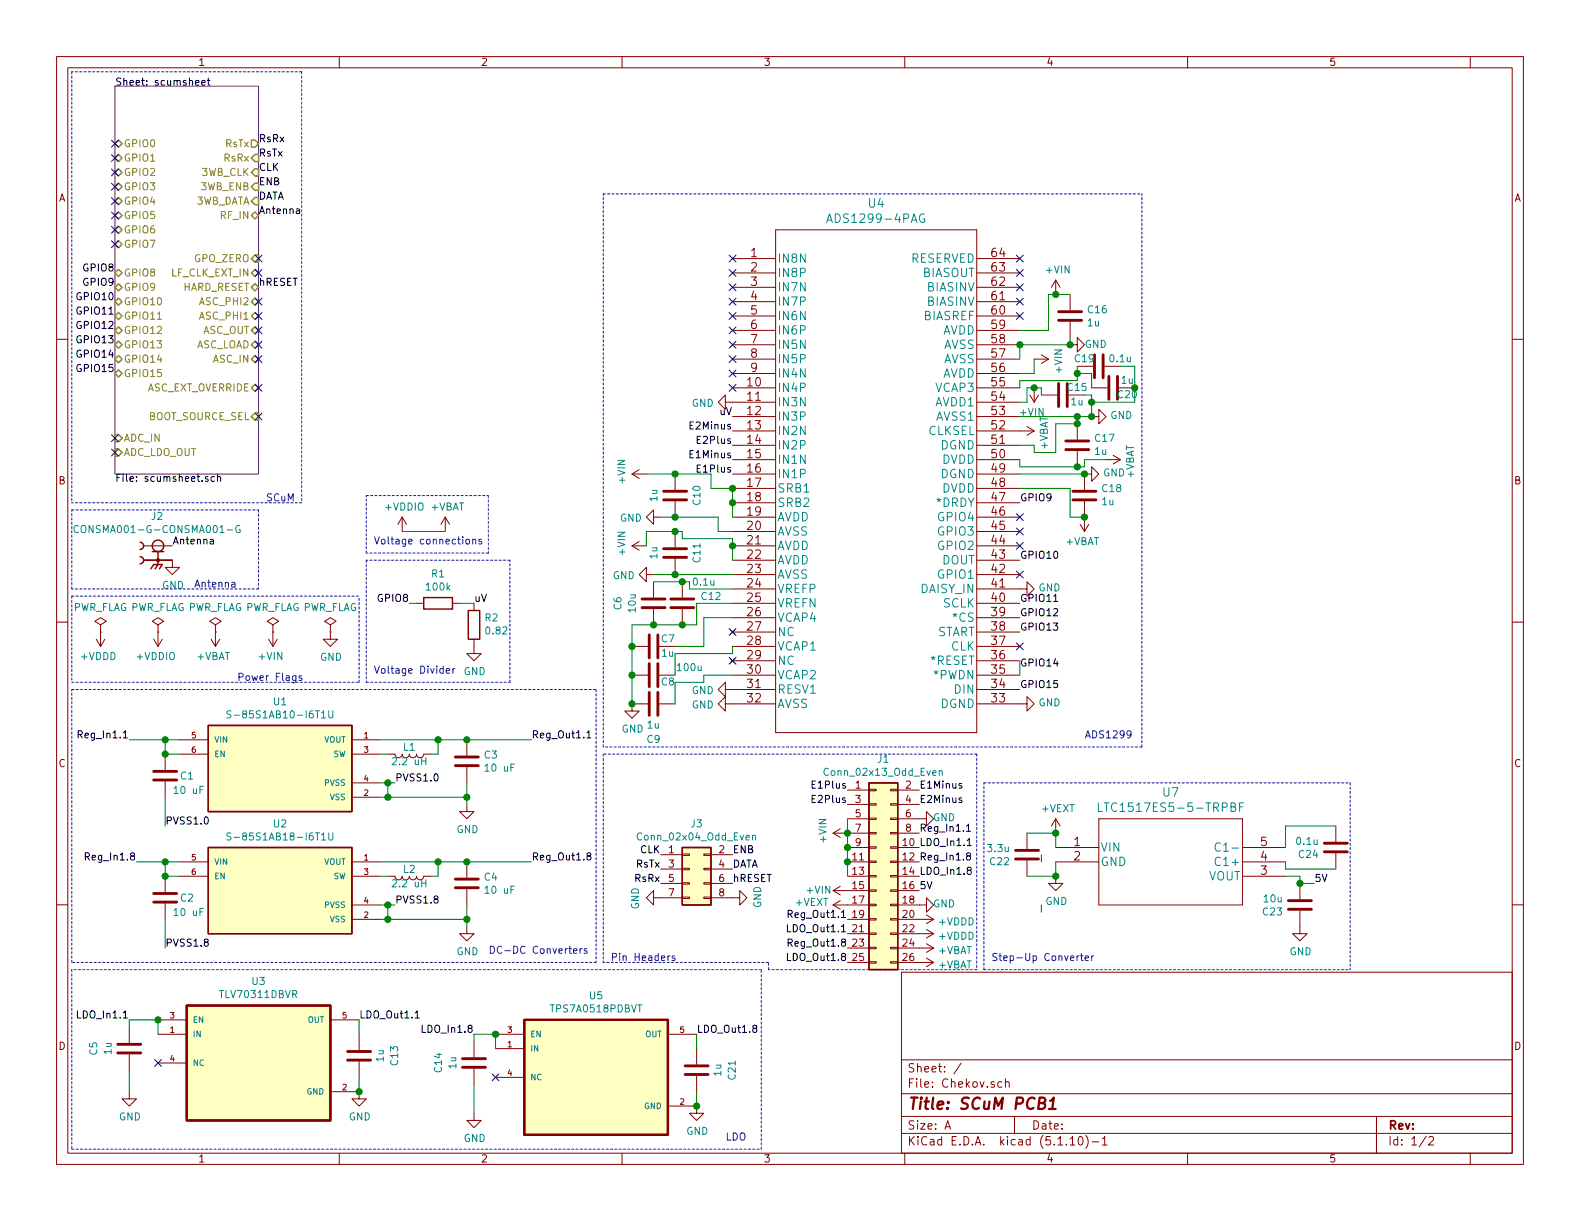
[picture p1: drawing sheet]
EESchema Schematic File Version 4
EELAYER 30 0
EELAYER END
$Descr A 11000 8500
encoding utf-8
Sheet 1 2
Title "SCuM PCB1"
Date ""
Rev ""
Comp ""
Comment1 ""
Comment2 ""
Comment3 ""
Comment4 ""
$EndDescr
$Comp
L power:PWR_FLAG #FLG04
U 1 1
P 2300 4400
AR Path="/5F3F179B" Ref="#FLG04"  Part="1" 
AR Path="/5F3B0B28/5F3F179B" Ref="#FLG?"  Part="1" 
F 0 "#FLG04" H 2300 4475 50  0001 C CNN
F 1 "PWR_FLAG" H 2300 4573 50  0000 C CNN
F 2 "" H 2300 4400 50  0001 C CNN
F 3 "~" H 2300 4400 50  0001 C CNN
	1    2300 4400
	1    0    0    -1  
$EndComp
$Comp
L power:PWR_FLAG #FLG02
U 1 1
P 1500 4400
AR Path="/5F3F17A1" Ref="#FLG02"  Part="1" 
AR Path="/5F3B0B28/5F3F17A1" Ref="#FLG?"  Part="1" 
F 0 "#FLG02" H 1500 4475 50  0001 C CNN
F 1 "PWR_FLAG" H 1500 4573 50  0000 C CNN
F 2 "" H 1500 4400 50  0001 C CNN
F 3 "~" H 1500 4400 50  0001 C CNN
	1    1500 4400
	1    0    0    -1  
$EndComp
$Comp
L power:GND #PWR07
U 1 1
P 2300 4400
AR Path="/5F3F17A7" Ref="#PWR07"  Part="1" 
AR Path="/5F3B0B28/5F3F17A7" Ref="#PWR?"  Part="1" 
F 0 "#PWR07" H 2300 4150 50  0001 C CNN
F 1 "GND" H 2305 4227 50  0000 C CNN
F 2 "" H 2300 4400 50  0001 C CNN
F 3 "" H 2300 4400 50  0001 C CNN
	1    2300 4400
	1    0    0    -1  
$EndComp
$Comp
L SCUM:+VBAT #PWR02
U 1 1
P 1500 4400
AR Path="/5F3F17AD" Ref="#PWR02"  Part="1" 
AR Path="/5F3B0B28/5F3F17AD" Ref="#PWR?"  Part="1" 
F 0 "#PWR02" H 1500 4250 50  0001 C CNN
F 1 "+VBAT" H 1515 4573 50  0000 C CNN
F 2 "" H 1500 4400 50  0001 C CNN
F 3 "" H 1500 4400 50  0001 C CNN
	1    1500 4400
	-1   0    0    1   
$EndComp
$Comp
L power:PWR_FLAG #FLG01
U 1 1
P 700 4400
AR Path="/5F3F2540" Ref="#FLG01"  Part="1" 
AR Path="/5F3B0B28/5F3F2540" Ref="#FLG?"  Part="1" 
F 0 "#FLG01" H 700 4475 50  0001 C CNN
F 1 "PWR_FLAG" H 700 4573 50  0000 C CNN
F 2 "" H 700 4400 50  0001 C CNN
F 3 "~" H 700 4400 50  0001 C CNN
	1    700  4400
	1    0    0    -1  
$EndComp
$Comp
L SCUM:+VDDD #PWR01
U 1 1
P 700 4400
F 0 "#PWR01" H 700 4250 50  0001 C CNN
F 1 "+VDDD" H 715 4573 50  0000 C CNN
F 2 "" H 700 4400 50  0001 C CNN
F 3 "" H 700 4400 50  0001 C CNN
	1    700  4400
	-1   0    0    1   
$EndComp
Wire Notes Line
	500  4150 500  4750
Wire Notes Line
	2500 4750 2500 4150
Wire Notes Line
	500  500  500  3500
Text Label 800  2400 2    50   ~ 0
GPIO13
Text Label 800  2300 2    50   ~ 0
GPIO12
Text Label 800  2500 2    50   ~ 0
GPIO14
Text Label 800  2600 2    50   ~ 0
GPIO15
Text Label 1800 1500 0    50   ~ 0
Antenna
NoConn ~ 800  1000
NoConn ~ 800  1100
NoConn ~ 800  1200
NoConn ~ 800  1300
NoConn ~ 800  1400
NoConn ~ 800  1500
NoConn ~ 800  1600
NoConn ~ 800  1700
NoConn ~ 1800 1800
NoConn ~ 1800 1900
NoConn ~ 1800 2100
NoConn ~ 1800 2200
NoConn ~ 1800 2300
NoConn ~ 1800 2400
NoConn ~ 1800 2500
NoConn ~ 1800 2700
NoConn ~ 1800 2900
NoConn ~ 800  3050
NoConn ~ 800  3150
Wire Notes Line
	2100 500  2100 3500
Text Notes 1850 3500 0    50   ~ 0
SCuM
Text Notes 1650 4750 0    50   ~ 0
Power Flags
Text Label 1150 6600 0    50   ~ 0
PVSS1.8
Wire Wire Line
	950  6000 1150 6000
Wire Wire Line
	1150 6400 1150 6600
Wire Wire Line
	1150 6100 1150 6000
Wire Wire Line
	1250 6100 1150 6100
Connection ~ 1150 6000
Wire Wire Line
	1150 6000 1250 6000
Connection ~ 1150 6100
$Comp
L Device:C C2
U 1 1
P 1150 6250
F 0 "C2" H 1250 6250 50  0000 L CNN
F 1 "10 uF" H 1200 6150 50  0000 L CNN
F 2 "Capacitor_SMD:C_0402_1005Metric" H 1188 6100 50  0001 C CNN
F 3 "~" H 1150 6250 50  0001 C CNN
	1    1150 6250
	1    0    0    -1  
$EndComp
Wire Wire Line
	2700 6400 3250 6400
Wire Wire Line
	2700 6300 2750 6300
Wire Wire Line
	2700 6300 2700 6400
Text Label 2750 6300 0    50   ~ 0
PVSS1.8
Connection ~ 2700 6300
Wire Wire Line
	2650 6300 2700 6300
Wire Wire Line
	3250 6400 3250 6450
Connection ~ 2700 6400
Wire Wire Line
	2650 6400 2700 6400
Connection ~ 3250 6400
Wire Wire Line
	3250 6300 3250 6400
$Comp
L power:GND #PWR04
U 1 1
P 3250 6450
AR Path="/6167CF3D" Ref="#PWR04"  Part="1" 
AR Path="/5F3B0B28/6167CF3D" Ref="#PWR?"  Part="1" 
F 0 "#PWR04" H 3250 6200 50  0001 C CNN
F 1 "GND" H 3255 6277 50  0000 C CNN
F 2 "" H 3250 6450 50  0001 C CNN
F 3 "" H 3250 6450 50  0001 C CNN
	1    3250 6450
	1    0    0    -1  
$EndComp
Wire Wire Line
	3050 6100 3050 6000
Wire Wire Line
	3000 6100 3050 6100
Connection ~ 3050 6000
Wire Wire Line
	2650 6000 3050 6000
Wire Wire Line
	2650 6100 2700 6100
$Comp
L Device:L L2
U 1 1
P 2850 6100
F 0 "L2" V 2800 6100 50  0000 C CNN
F 1 "2.2 uH" V 2900 6100 50  0000 C CNN
F 2 "downloaded_libs:IND_74438343022" H 2850 6100 50  0001 C CNN
F 3 "~" H 2850 6100 50  0001 C CNN
	1    2850 6100
	0    1    1    0   
$EndComp
Wire Wire Line
	3250 6000 3700 6000
Wire Wire Line
	3050 6000 3250 6000
Connection ~ 3250 6000
$Comp
L Device:C C4
U 1 1
P 3250 6150
F 0 "C4" H 3365 6196 50  0000 L CNN
F 1 "10 uF" H 3365 6105 50  0000 L CNN
F 2 "Capacitor_SMD:C_0402_1005Metric" H 3288 6000 50  0001 C CNN
F 3 "~" H 3250 6150 50  0001 C CNN
	1    3250 6150
	1    0    0    -1  
$EndComp
Wire Notes Line
	500  4800 4150 4800
Wire Wire Line
	2700 5550 3250 5550
Wire Wire Line
	2700 5450 2750 5450
Wire Wire Line
	2700 5450 2700 5550
Wire Wire Line
	1150 5550 1150 5750
Text Label 1150 5750 0    50   ~ 0
PVSS1.0
Wire Wire Line
	1150 5250 1150 5150
Wire Wire Line
	1250 5250 1150 5250
Connection ~ 1150 5150
Wire Wire Line
	1150 5150 1250 5150
Text Label 2750 5450 0    50   ~ 0
PVSS1.0
Connection ~ 2700 5450
Wire Wire Line
	2650 5450 2700 5450
Wire Wire Line
	3250 5550 3250 5600
Connection ~ 2700 5550
Wire Wire Line
	2650 5550 2700 5550
Connection ~ 3250 5550
Wire Wire Line
	3250 5450 3250 5550
$Comp
L power:GND #PWR03
U 1 1
P 3250 5600
AR Path="/6167CFB2" Ref="#PWR03"  Part="1" 
AR Path="/5F3B0B28/6167CFB2" Ref="#PWR?"  Part="1" 
F 0 "#PWR03" H 3250 5350 50  0001 C CNN
F 1 "GND" H 3255 5427 50  0000 C CNN
F 2 "" H 3250 5600 50  0001 C CNN
F 3 "" H 3250 5600 50  0001 C CNN
	1    3250 5600
	1    0    0    -1  
$EndComp
Wire Wire Line
	3050 5250 3050 5150
Wire Wire Line
	3000 5250 3050 5250
Connection ~ 3050 5150
Wire Wire Line
	2650 5150 3050 5150
Wire Wire Line
	2650 5250 2700 5250
$Comp
L Device:L L1
U 1 1
P 2850 5250
F 0 "L1" V 2800 5250 50  0000 C CNN
F 1 "2.2 uH" V 2900 5250 50  0000 C CNN
F 2 "downloaded_libs:IND_74438343022" H 2850 5250 50  0001 C CNN
F 3 "~" H 2850 5250 50  0001 C CNN
	1    2850 5250
	0    1    1    0   
$EndComp
Connection ~ 1150 5250
$Comp
L Device:C C1
U 1 1
P 1150 5400
F 0 "C1" H 1250 5400 50  0000 L CNN
F 1 "10 uF" H 1200 5300 50  0000 L CNN
F 2 "Capacitor_SMD:C_0402_1005Metric" H 1188 5250 50  0001 C CNN
F 3 "~" H 1150 5400 50  0001 C CNN
	1    1150 5400
	1    0    0    -1  
$EndComp
Wire Wire Line
	3250 5150 3700 5150
Wire Wire Line
	3050 5150 3250 5150
Connection ~ 3250 5150
$Comp
L Device:C C3
U 1 1
P 3250 5300
F 0 "C3" H 3365 5346 50  0000 L CNN
F 1 "10 uF" H 3365 5255 50  0000 L CNN
F 2 "Capacitor_SMD:C_0402_1005Metric" H 3288 5150 50  0001 C CNN
F 3 "~" H 3250 5300 50  0001 C CNN
	1    3250 5300
	1    0    0    -1  
$EndComp
Text Notes 3400 6650 0    50   ~ 0
DC-DC Converters
$Comp
L S-85S1AB20-I6T1U:S-85S1AB10-I6T1U U1
U 1 1
P 1950 5350
F 0 "U1" H 1950 5817 50  0000 C CNN
F 1 "S-85S1AB10-I6T1U" H 1950 5726 50  0000 C CNN
F 2 "downloaded_libs:SOFL50P180X50-6N" H 1950 5350 50  0001 L BNN
F 3 "downloaded_libs/S85S1A_E.pdf" H 1950 5350 50  0001 L BNN
F 4 "0.50 mm" H 1950 5350 50  0001 L BNN "MAXIMUM_PACKAGE_HEIGHT"
F 5 "ABLIC U.S.A. Inc." H 1950 5350 50  0001 L BNN "MANUFACTURER"
F 6 "1.4_00" H 1950 5350 50  0001 L BNN "PARTREV"
F 7 "IPC 7351B" H 1950 5350 50  0001 L BNN "STANDARD"
	1    1950 5350
	1    0    0    -1  
$EndComp
$Comp
L S-85S1AB20-I6T1U:S-85S1AB18-I6T1U U2
U 1 1
P 1950 6200
F 0 "U2" H 1950 6667 50  0000 C CNN
F 1 "S-85S1AB18-I6T1U" H 1950 6576 50  0000 C CNN
F 2 "downloaded_libs:SOFL50P180X50-6N" H 1950 6200 50  0001 L BNN
F 3 "downloaded_libs/S85S1A_E.pdf" H 1950 6200 50  0001 L BNN
F 4 "0.50 mm" H 1950 6200 50  0001 L BNN "MAXIMUM_PACKAGE_HEIGHT"
F 5 "ABLIC U.S.A. Inc." H 1950 6200 50  0001 L BNN "MANUFACTURER"
F 6 "1.4_00" H 1950 6200 50  0001 L BNN "PARTREV"
F 7 "IPC 7351B" H 1950 6200 50  0001 L BNN "STANDARD"
	1    1950 6200
	1    0    0    -1  
$EndComp
$Comp
L SCUM:+VDDD #PWR09
U 1 1
P 6400 6400
F 0 "#PWR09" H 6400 6250 50  0001 C CNN
F 1 "+VDDD" V 6415 6528 50  0000 L CNN
F 2 "" H 6400 6400 50  0001 C CNN
F 3 "" H 6400 6400 50  0001 C CNN
	1    6400 6400
	0    1    1    0   
$EndComp
$Comp
L SCUM:+VBAT #PWR011
U 1 1
P 6400 6600
F 0 "#PWR011" H 6400 6450 50  0001 C CNN
F 1 "+VBAT" V 6415 6728 50  0000 L CNN
F 2 "" H 6400 6600 50  0001 C CNN
F 3 "" H 6400 6600 50  0001 C CNN
	1    6400 6600
	0    1    1    0   
$EndComp
$Comp
L power:PWR_FLAG #FLG03
U 1 1
P 1900 4400
AR Path="/616B2C46" Ref="#FLG03"  Part="1" 
AR Path="/5F3B0B28/616B2C46" Ref="#FLG?"  Part="1" 
F 0 "#FLG03" H 1900 4475 50  0001 C CNN
F 1 "PWR_FLAG" H 1900 4573 50  0000 C CNN
F 2 "" H 1900 4400 50  0001 C CNN
F 3 "~" H 1900 4400 50  0001 C CNN
	1    1900 4400
	1    0    0    -1  
$EndComp
$Comp
L SCUM:+VIN #PWR05
U 1 1
P 1900 4400
F 0 "#PWR05" H 1900 4250 50  0001 C CNN
F 1 "+VIN" H 1915 4573 50  0000 C CNN
F 2 "" H 1900 4400 50  0001 C CNN
F 3 "" H 1900 4400 50  0001 C CNN
	1    1900 4400
	-1   0    0    1   
$EndComp
Wire Notes Line
	500  4750 2500 4750
Wire Notes Line
	2100 3500 500  3500
Wire Notes Line
	500  4150 2500 4150
Wire Notes Line
	2100 500  500  500 
Text Label 6400 5600 0    50   ~ 0
E2Minus
Text Label 6400 5500 0    50   ~ 0
E1Minus
Text Label 5900 5500 2    50   ~ 0
E1Plus
Text Label 5900 5600 2    50   ~ 0
E2Plus
NoConn ~ 5100 1800
NoConn ~ 5100 1900
NoConn ~ 5100 2000
NoConn ~ 5100 2100
NoConn ~ 5100 2200
NoConn ~ 5100 2300
NoConn ~ 5100 2400
NoConn ~ 5100 2500
NoConn ~ 5100 2600
NoConn ~ 5100 2700
Text Label 5100 3000 2    50   ~ 0
E2Minus
Text Label 5100 3100 2    50   ~ 0
E2Plus
Text Label 5100 3200 2    50   ~ 0
E1Minus
Text Label 5100 3300 2    50   ~ 0
E1Plus
$Comp
L power:GND #PWR018
U 1 1
P 4600 3600
F 0 "#PWR018" H 4600 3350 50  0001 C CNN
F 1 "GND" V 4605 3472 50  0000 R CNN
F 2 "" H 4600 3600 50  0001 C CNN
F 3 "" H 4600 3600 50  0001 C CNN
	1    4600 3600
	0    1    1    0   
$EndComp
$Comp
L power:GND #PWR017
U 1 1
P 4550 4000
F 0 "#PWR017" H 4550 3750 50  0001 C CNN
F 1 "GND" V 4555 3872 50  0000 R CNN
F 2 "" H 4550 4000 50  0001 C CNN
F 3 "" H 4550 4000 50  0001 C CNN
	1    4550 4000
	0    1    1    0   
$EndComp
$Comp
L power:GND #PWR020
U 1 1
P 5100 4900
F 0 "#PWR020" H 5100 4650 50  0001 C CNN
F 1 "GND" V 5105 4772 50  0000 R CNN
F 2 "" H 5100 4900 50  0001 C CNN
F 3 "" H 5100 4900 50  0001 C CNN
	1    5100 4900
	0    1    1    0   
$EndComp
$Comp
L power:GND #PWR025
U 1 1
P 7100 4900
F 0 "#PWR025" H 7100 4650 50  0001 C CNN
F 1 "GND" V 7105 4772 50  0000 R CNN
F 2 "" H 7100 4900 50  0001 C CNN
F 3 "" H 7100 4900 50  0001 C CNN
	1    7100 4900
	0    -1   -1   0   
$EndComp
$Comp
L power:GND #PWR029
U 1 1
P 7550 3300
F 0 "#PWR029" H 7550 3050 50  0001 C CNN
F 1 "GND" V 7555 3172 50  0000 R CNN
F 2 "" H 7550 3300 50  0001 C CNN
F 3 "" H 7550 3300 50  0001 C CNN
	1    7550 3300
	0    -1   -1   0   
$EndComp
$Comp
L power:GND #PWR028
U 1 1
P 7450 2400
F 0 "#PWR028" H 7450 2150 50  0001 C CNN
F 1 "GND" V 7450 2300 50  0000 R CNN
F 2 "" H 7450 2400 50  0001 C CNN
F 3 "" H 7450 2400 50  0001 C CNN
	1    7450 2400
	0    -1   -1   0   
$EndComp
NoConn ~ 5100 4400
NoConn ~ 5100 4600
NoConn ~ 7100 1800
NoConn ~ 7100 3600
NoConn ~ 7100 3700
NoConn ~ 7100 3800
NoConn ~ 7100 4000
$Comp
L power:GND #PWR024
U 1 1
P 7100 4100
F 0 "#PWR024" H 7100 3850 50  0001 C CNN
F 1 "GND" V 7105 3972 50  0000 R CNN
F 2 "" H 7100 4100 50  0001 C CNN
F 3 "" H 7100 4100 50  0001 C CNN
	1    7100 4100
	0    -1   -1   0   
$EndComp
Text Label 7100 4800 0    50   ~ 0
GPIO15
Text Label 7100 4650 0    50   ~ 0
GPIO14
Text Label 7100 4400 0    50   ~ 0
GPIO13
Text Label 7100 4300 0    50   ~ 0
GPIO12
Wire Wire Line
	7100 4600 7100 4700
Text Label 7100 4200 0    50   ~ 0
GPIO11
Text Label 7100 3900 0    50   ~ 0
GPIO10
NoConn ~ 7100 4500
Text Label 7100 3500 0    50   ~ 0
GPIO9
$Comp
L Device:C C18
U 1 1
P 7550 3450
F 0 "C18" H 7435 3404 50  0000 R CNN
F 1 "1u" H 7435 3495 50  0000 R CNN
F 2 "Capacitor_SMD:C_0402_1005Metric" H 7588 3300 50  0001 C CNN
F 3 "~" H 7550 3450 50  0001 C CNN
	1    7550 3450
	-1   0    0    1   
$EndComp
Wire Wire Line
	7100 3400 7450 3400
Connection ~ 7550 3300
Wire Wire Line
	7100 3300 7550 3300
Wire Wire Line
	7450 3400 7450 3600
Wire Wire Line
	7450 3600 7550 3600
$Comp
L power:GND #PWR019
U 1 1
P 5100 4800
F 0 "#PWR019" H 5100 4550 50  0001 C CNN
F 1 "GND" V 5105 4672 50  0000 R CNN
F 2 "" H 5100 4800 50  0001 C CNN
F 3 "" H 5100 4800 50  0001 C CNN
	1    5100 4800
	0    1    1    0   
$EndComp
$Comp
L Device:C C9
U 1 1
P 4550 4900
F 0 "C9" V 4300 4900 50  0000 C CNN
F 1 "1u" V 4400 4900 50  0000 C CNN
F 2 "Capacitor_SMD:C_0402_1005Metric" H 4588 4750 50  0001 C CNN
F 3 "~" H 4550 4900 50  0001 C CNN
	1    4550 4900
	0    -1   -1   0   
$EndComp
$Comp
L Device:C C8
U 1 1
P 4550 4700
F 0 "C8" V 4500 4600 50  0000 C CNN
F 1 "100u" V 4600 4450 50  0000 C CNN
F 2 "Capacitor_SMD:C_0805_2012Metric" H 4588 4550 50  0001 C CNN
F 3 "~" H 4550 4700 50  0001 C CNN
	1    4550 4700
	0    -1   -1   0   
$EndComp
$Comp
L Device:C C7
U 1 1
P 4550 4500
F 0 "C7" V 4600 4400 50  0000 C CNN
F 1 "1u" V 4500 4400 50  0000 C CNN
F 2 "Capacitor_SMD:C_0402_1005Metric" H 4588 4350 50  0001 C CNN
F 3 "~" H 4550 4500 50  0001 C CNN
	1    4550 4500
	0    -1   -1   0   
$EndComp
Wire Wire Line
	5100 4300 4900 4300
Wire Wire Line
	5100 4550 5100 4500
Wire Wire Line
	5100 4700 4900 4700
Wire Wire Line
	4900 4700 4900 4750
Wire Wire Line
	4400 4900 4400 4700
Wire Wire Line
	4400 4700 4400 4500
Connection ~ 4400 4700
$Comp
L Device:C C6
U 1 1
P 4550 4200
F 0 "C6" V 4300 4200 50  0000 C CNN
F 1 "10u" V 4400 4200 50  0000 C CNN
F 2 "Capacitor_SMD:C_0402_1005Metric" H 4588 4050 50  0001 C CNN
F 3 "~" H 4550 4200 50  0001 C CNN
	1    4550 4200
	1    0    0    -1  
$EndComp
$Comp
L Device:C C12
U 1 1
P 4750 4200
F 0 "C12" H 4950 4250 50  0000 C CNN
F 1 "0.1u" H 4900 4350 50  0000 C CNN
F 2 "Capacitor_SMD:C_0402_1005Metric" H 4788 4050 50  0001 C CNN
F 3 "~" H 4750 4200 50  0001 C CNN
	1    4750 4200
	1    0    0    -1  
$EndComp
Wire Wire Line
	5100 4200 4850 4200
Wire Wire Line
	4850 4200 4850 4350
Wire Wire Line
	4850 4350 4750 4350
Wire Wire Line
	4750 4350 4550 4350
Connection ~ 4750 4350
Wire Wire Line
	4550 4350 4400 4350
Wire Wire Line
	4400 4350 4400 4500
Connection ~ 4550 4350
Connection ~ 4400 4500
Wire Wire Line
	4900 4500 4700 4500
Wire Wire Line
	4900 4300 4900 4500
Wire Wire Line
	4700 4550 4700 4700
Wire Wire Line
	4700 4550 5100 4550
Wire Wire Line
	4900 4750 4700 4750
Wire Wire Line
	4700 4750 4700 4900
Wire Wire Line
	5100 4100 4800 4100
Wire Wire Line
	4800 4100 4800 4050
Wire Wire Line
	4800 4050 4750 4050
Wire Wire Line
	4750 4050 4550 4050
Connection ~ 4750 4050
$Comp
L power:GND #PWR014
U 1 1
P 4400 4900
F 0 "#PWR014" H 4400 4650 50  0001 C CNN
F 1 "GND" H 4405 4727 50  0000 C CNN
F 2 "" H 4400 4900 50  0001 C CNN
F 3 "" H 4400 4900 50  0001 C CNN
	1    4400 4900
	1    0    0    -1  
$EndComp
Connection ~ 4400 4900
$Comp
L Device:C C11
U 1 1
P 4700 3850
F 0 "C11" V 4850 3850 50  0000 C CNN
F 1 "1u" V 4550 3850 50  0000 C CNN
F 2 "Capacitor_SMD:C_0402_1005Metric" H 4738 3700 50  0001 C CNN
F 3 "~" H 4700 3850 50  0001 C CNN
	1    4700 3850
	1    0    0    -1  
$EndComp
Wire Wire Line
	4550 4000 4700 4000
Wire Wire Line
	4700 3700 4750 3700
Wire Wire Line
	4750 3700 4750 3750
Wire Wire Line
	4750 3750 5100 3750
Wire Wire Line
	5100 4000 4700 4000
Connection ~ 4700 4000
$Comp
L SCUM:+VIN #PWR016
U 1 1
P 4500 3800
F 0 "#PWR016" H 4500 3650 50  0001 C CNN
F 1 "+VIN" H 4515 3973 50  0000 C CNN
F 2 "" H 4500 3800 50  0001 C CNN
F 3 "" H 4500 3800 50  0001 C CNN
	1    4500 3800
	0    -1   -1   0   
$EndComp
Wire Wire Line
	4500 3800 4500 3700
Wire Wire Line
	4500 3700 4700 3700
Connection ~ 4700 3700
$Comp
L Device:C C10
U 1 1
P 4700 3450
F 0 "C10" V 4850 3450 50  0000 C CNN
F 1 "1u" V 4550 3450 50  0000 C CNN
F 2 "Capacitor_SMD:C_0402_1005Metric" H 4738 3300 50  0001 C CNN
F 3 "~" H 4700 3450 50  0001 C CNN
	1    4700 3450
	1    0    0    -1  
$EndComp
Wire Wire Line
	5100 3400 4950 3400
Wire Wire Line
	4950 3400 4950 3300
Wire Wire Line
	4950 3300 4700 3300
Wire Wire Line
	4600 3600 4700 3600
Wire Wire Line
	4700 3600 5000 3600
Wire Wire Line
	5000 3600 5000 3700
Wire Wire Line
	5000 3700 5100 3700
Connection ~ 4700 3600
$Comp
L SCUM:+VIN #PWR015
U 1 1
P 4500 3300
F 0 "#PWR015" H 4500 3150 50  0001 C CNN
F 1 "+VIN" H 4515 3473 50  0000 C CNN
F 2 "" H 4500 3300 50  0001 C CNN
F 3 "" H 4500 3300 50  0001 C CNN
	1    4500 3300
	0    -1   -1   0   
$EndComp
Wire Wire Line
	4500 3300 4700 3300
Connection ~ 4700 3300
$Comp
L SCUM:+VBAT #PWR030
U 1 1
P 7550 3600
AR Path="/621F2027" Ref="#PWR030"  Part="1" 
AR Path="/5F3B0B28/621F2027" Ref="#PWR?"  Part="1" 
F 0 "#PWR030" H 7550 3450 50  0001 C CNN
F 1 "+VBAT" H 7565 3773 50  0000 C CNN
F 2 "" H 7550 3600 50  0001 C CNN
F 3 "" H 7550 3600 50  0001 C CNN
	1    7550 3600
	-1   0    0    1   
$EndComp
Connection ~ 7550 3600
$Comp
L power:GND #PWR031
U 1 1
P 7600 2900
F 0 "#PWR031" H 7600 2650 50  0001 C CNN
F 1 "GND" V 7605 2772 50  0000 R CNN
F 2 "" H 7600 2900 50  0001 C CNN
F 3 "" H 7600 2900 50  0001 C CNN
	1    7600 2900
	0    -1   -1   0   
$EndComp
$Comp
L Device:C C17
U 1 1
P 7500 3100
F 0 "C17" H 7385 3054 50  0000 R CNN
F 1 "1u" H 7385 3145 50  0000 R CNN
F 2 "Capacitor_SMD:C_0402_1005Metric" H 7538 2950 50  0001 C CNN
F 3 "~" H 7500 3100 50  0001 C CNN
	1    7500 3100
	-1   0    0    1   
$EndComp
$Comp
L SCUM:+VBAT #PWR032
U 1 1
P 7700 3200
AR Path="/621F2ED1" Ref="#PWR032"  Part="1" 
AR Path="/5F3B0B28/621F2ED1" Ref="#PWR?"  Part="1" 
F 0 "#PWR032" H 7700 3050 50  0001 C CNN
F 1 "+VBAT" H 7715 3373 50  0000 C CNN
F 2 "" H 7700 3200 50  0001 C CNN
F 3 "" H 7700 3200 50  0001 C CNN
	1    7700 3200
	0    1    1    0   
$EndComp
Connection ~ 7500 3250
Wire Wire Line
	7700 3200 7550 3200
Wire Wire Line
	7550 3200 7550 3250
Wire Wire Line
	7550 3250 7500 3250
Wire Wire Line
	7100 3250 7100 3200
Wire Wire Line
	7100 3250 7500 3250
$Comp
L SCUM:+VBAT #PWR023
U 1 1
P 7100 3000
AR Path="/622020F3" Ref="#PWR023"  Part="1" 
AR Path="/5F3B0B28/622020F3" Ref="#PWR?"  Part="1" 
F 0 "#PWR023" H 7100 2850 50  0001 C CNN
F 1 "+VBAT" H 7115 3173 50  0000 C CNN
F 2 "" H 7100 3000 50  0001 C CNN
F 3 "" H 7100 3000 50  0001 C CNN
	1    7100 3000
	0    1    1    0   
$EndComp
Wire Wire Line
	7100 3100 7200 3100
Wire Wire Line
	7200 3100 7200 3150
Wire Wire Line
	7200 3150 7350 3150
Wire Wire Line
	7350 3150 7350 2950
Wire Wire Line
	7350 2950 7500 2950
Connection ~ 7500 2950
Wire Wire Line
	7100 2500 7100 2400
NoConn ~ 7100 2200
$Comp
L Device:C C19
U 1 1
P 7650 2550
F 0 "C19" V 7700 2650 50  0000 C CNN
F 1 "0.1u" V 7700 2400 50  0000 C CNN
F 2 "Capacitor_SMD:C_0402_1005Metric" H 7688 2400 50  0001 C CNN
F 3 "~" H 7650 2550 50  0001 C CNN
	1    7650 2550
	0    -1   -1   0   
$EndComp
$Comp
L Device:C C20
U 1 1
P 7750 2700
F 0 "C20" V 7700 2600 50  0000 C CNN
F 1 "1u" V 7800 2600 50  0000 C CNN
F 2 "Capacitor_SMD:C_0402_1005Metric" H 7788 2550 50  0001 C CNN
F 3 "~" H 7750 2700 50  0001 C CNN
	1    7750 2700
	0    -1   -1   0   
$EndComp
$Comp
L Device:C C15
U 1 1
P 7400 2750
F 0 "C15" V 7450 2650 50  0000 C CNN
F 1 "1u" V 7350 2650 50  0000 C CNN
F 2 "Capacitor_SMD:C_0402_1005Metric" H 7438 2600 50  0001 C CNN
F 3 "~" H 7400 2750 50  0001 C CNN
	1    7400 2750
	0    -1   -1   0   
$EndComp
Wire Wire Line
	7100 2900 7500 2900
Wire Wire Line
	7600 2900 7600 2800
Wire Wire Line
	7500 2950 7500 2900
Connection ~ 7500 2900
Wire Wire Line
	7500 2900 7600 2900
Wire Wire Line
	7600 2800 7900 2800
Wire Wire Line
	7900 2800 7900 2700
Connection ~ 7600 2800
Wire Wire Line
	7600 2800 7600 2750
Wire Wire Line
	7900 2700 7900 2550
Wire Wire Line
	7900 2550 7800 2550
Connection ~ 7900 2700
Wire Wire Line
	7600 2700 7600 2600
Wire Wire Line
	7600 2600 7500 2600
Wire Wire Line
	7500 2600 7500 2550
Wire Wire Line
	7500 2600 7500 2650
Wire Wire Line
	7500 2650 7100 2650
Wire Wire Line
	7100 2650 7100 2700
Connection ~ 7500 2600
Wire Wire Line
	7150 2700 7150 2800
Wire Wire Line
	7150 2800 7100 2800
Connection ~ 7600 2900
Wire Wire Line
	7200 2500 7200 2600
Wire Wire Line
	7200 2600 7100 2600
Wire Wire Line
	7250 2750 7250 2700
Wire Wire Line
	7550 2750 7600 2750
$Comp
L Device:C C16
U 1 1
P 7450 2200
F 0 "C16" H 7565 2246 50  0000 L CNN
F 1 "1u" H 7565 2155 50  0000 L CNN
F 2 "Capacitor_SMD:C_0402_1005Metric" H 7488 2050 50  0001 C CNN
F 3 "~" H 7450 2200 50  0001 C CNN
	1    7450 2200
	1    0    0    -1  
$EndComp
Wire Wire Line
	7100 2400 7450 2400
Wire Wire Line
	7450 2400 7450 2350
Connection ~ 7450 2400
Wire Wire Line
	7100 2300 7300 2300
Wire Wire Line
	7300 2300 7300 2050
Wire Wire Line
	7300 2050 7350 2050
$Comp
L SCUM:+VIN #PWR026
U 1 1
P 7200 2500
F 0 "#PWR026" H 7200 2350 50  0001 C CNN
F 1 "+VIN" H 7215 2673 50  0000 C CNN
F 2 "" H 7200 2500 50  0001 C CNN
F 3 "" H 7200 2500 50  0001 C CNN
	1    7200 2500
	0    1    1    0   
$EndComp
Wire Wire Line
	7150 2700 7200 2700
$Comp
L SCUM:+VIN #PWR027
U 1 1
P 7200 2700
F 0 "#PWR027" H 7200 2550 50  0001 C CNN
F 1 "+VIN" H 7215 2873 50  0000 C CNN
F 2 "" H 7200 2700 50  0001 C CNN
F 3 "" H 7200 2700 50  0001 C CNN
	1    7200 2700
	-1   0    0    1   
$EndComp
Connection ~ 7200 2700
Wire Wire Line
	7200 2700 7250 2700
NoConn ~ 7100 2100
NoConn ~ 7100 2000
NoConn ~ 7100 1900
Wire Notes Line
	4200 1350 7950 1350
Wire Notes Line
	7950 5200 4200 5200
Text Notes 7550 5150 0    50   ~ 0
ADS1299
$Comp
L SCUM:+VIN #PWR06
U 1 1
P 5900 5800
F 0 "#PWR06" H 5900 5650 50  0001 C CNN
F 1 "+VIN" H 5915 5973 50  0000 C CNN
F 2 "" H 5900 5800 50  0001 C CNN
F 3 "" H 5900 5800 50  0001 C CNN
	1    5900 5800
	0    -1   -1   0   
$EndComp
$Comp
L power:GND #PWR08
U 1 1
P 6400 6300
AR Path="/62288E91" Ref="#PWR08"  Part="1" 
AR Path="/5F3B0B28/62288E91" Ref="#PWR?"  Part="1" 
F 0 "#PWR08" H 6400 6050 50  0001 C CNN
F 1 "GND" V 6405 6127 50  0000 C CNN
F 2 "" H 6400 6300 50  0001 C CNN
F 3 "" H 6400 6300 50  0001 C CNN
	1    6400 6300
	0    -1   -1   0   
$EndComp
Text Label 800  2000 2    50   ~ 0
GPIO9
Text Label 800  2100 2    50   ~ 0
GPIO10
Text Label 800  2200 2    50   ~ 0
GPIO11
Text Label 6400 5800 0    50   ~ 0
Reg_In1.1
Text Label 6400 5900 0    50   ~ 0
LDO_In1.1
Text Label 6400 6000 0    50   ~ 0
Reg_In1.8
Text Label 6400 6100 0    50   ~ 0
LDO_In1.8
Wire Wire Line
	900  5150 1150 5150
$Comp
L SCUM:+VDDD #PWR010
U 1 1
P 6400 6500
F 0 "#PWR010" H 6400 6350 50  0001 C CNN
F 1 "+VDDD" V 6415 6628 50  0000 L CNN
F 2 "" H 6400 6500 50  0001 C CNN
F 3 "" H 6400 6500 50  0001 C CNN
	1    6400 6500
	0    1    1    0   
$EndComp
$Comp
L SCUM:+VBAT #PWR012
U 1 1
P 6400 6700
F 0 "#PWR012" H 6400 6550 50  0001 C CNN
F 1 "+VBAT" V 6415 6828 50  0000 L CNN
F 2 "" H 6400 6700 50  0001 C CNN
F 3 "" H 6400 6700 50  0001 C CNN
	1    6400 6700
	0    1    1    0   
$EndComp
Text Label 3700 5150 0    50   ~ 0
Reg_Out1.1
Text Label 3700 6000 0    50   ~ 0
Reg_Out1.8
Text Label 5900 6400 2    50   ~ 0
Reg_Out1.1
Text Label 5900 6600 2    50   ~ 0
Reg_Out1.8
Text Label 900  5150 2    50   ~ 0
Reg_In1.1
Text Label 950  6000 2    50   ~ 0
Reg_In1.8
Text Label 5900 6700 2    50   ~ 0
LDO_Out1.8
Text Label 5900 6500 2    50   ~ 0
LDO_Out1.1
$Comp
L SCUM:CONSMA001-G-CONSMA001-G J2
U 1 1
P 1100 3800
F 0 "J2" H 1094 4007 50  0000 C CNN
F 1 "CONSMA001-G-CONSMA001-G" H 1094 3916 50  0000 C CNN
F 2 "downloaded_libs:LINX_CONSMA001-G" H 1100 3800 50  0001 L BNN
F 3 "" H 1100 3800 50  0001 L BNN
F 4 "Linx Technologies" H 1100 3800 50  0001 L BNN "MANUFACTURER"
F 5 "D" H 1100 3800 50  0001 L BNN "PARTREV"
F 6 "Manufacturer Recommendations" H 1100 3800 50  0001 L BNN "STANDARD"
F 7 "9.79mm" H 1100 3800 50  0001 L BNN "MAXIMUM_PACKAGE_HEIGHT"
	1    1100 3800
	1    0    0    -1  
$EndComp
Text Label 1200 3800 0    50   ~ 0
Antenna
$Comp
L power:GND #PWR0101
U 1 1
P 1200 3900
F 0 "#PWR0101" H 1200 3650 50  0001 C CNN
F 1 "GND" H 1205 3727 50  0000 C CNN
F 2 "" H 1200 3900 50  0001 C CNN
F 3 "" H 1200 3900 50  0001 C CNN
	1    1200 3900
	1    0    0    -1  
$EndComp
$Sheet
S 800  600  1000 2700
U 5F3B1D81
F0 "scumsheet" 50
F1 "scumsheet.sch" 50
F2 "GPIO1" B L 800 1100 50 
F3 "GPIO2" B L 800 1200 50 
F4 "GPIO3" B L 800 1300 50 
F5 "GPIO4" B L 800 1400 50 
F6 "GPIO5" B L 800 1500 50 
F7 "GPIO6" B L 800 1600 50 
F8 "GPIO7" B L 800 1700 50 
F9 "GPIO8" B L 800 1900 50 
F10 "GPIO9" B L 800 2000 50 
F11 "GPIO10" B L 800 2100 50 
F12 "GPIO11" B L 800 2200 50 
F13 "GPIO12" B L 800 2300 50 
F14 "GPIO13" B L 800 2400 50 
F15 "GPIO14" B L 800 2500 50 
F16 "GPIO15" B L 800 2600 50 
F17 "GPIO0" B L 800 1000 50 
F18 "RsTx" O R 1800 1000 50 
F19 "RsRx" I R 1800 1100 50 
F20 "3WB_CLK" I R 1800 1200 50 
F21 "3WB_ENB" I R 1800 1300 50 
F22 "3WB_DATA" I R 1800 1400 50 
F23 "LF_CLK_EXT_IN" B R 1800 1900 50 
F24 "HARD_RESET" B R 1800 2000 50 
F25 "ASC_PHI2" B R 1800 2100 50 
F26 "ASC_PHI1" B R 1800 2200 50 
F27 "ASC_OUT" B R 1800 2300 50 
F28 "ASC_LOAD" B R 1800 2400 50 
F29 "ASC_IN" B R 1800 2500 50 
F30 "ASC_EXT_OVERRIDE" B R 1800 2700 50 
F31 "RF_IN" B R 1800 1500 50 
F32 "BOOT_SOURCE_SEL" I R 1800 2900 50 
F33 "ADC_IN" I L 800 3050 50 
F34 "ADC_LDO_OUT" I L 800 3150 50 
F35 "GPO_ZERO" I R 1800 1800 50 
$EndSheet
Text Label 1800 1000 0    50   ~ 0
RsRx
Text Label 1800 1100 0    50   ~ 0
RsTx
Text Label 1800 1200 0    50   ~ 0
CLK
Text Label 1800 1300 0    50   ~ 0
ENB
Text Label 1800 1400 0    50   ~ 0
DATA
Text Label 1800 2000 0    50   ~ 0
hRESET
Text Label 5100 6150 0    50   ~ 0
hRESET
$Comp
L power:GND #PWR0102
U 1 1
P 4600 6250
AR Path="/6234D907" Ref="#PWR0102"  Part="1" 
AR Path="/5F3B0B28/6234D907" Ref="#PWR?"  Part="1" 
F 0 "#PWR0102" H 4600 6000 50  0001 C CNN
F 1 "GND" H 4605 6077 50  0000 C CNN
F 2 "" H 4600 6250 50  0001 C CNN
F 3 "" H 4600 6250 50  0001 C CNN
	1    4600 6250
	0    1    1    0   
$EndComp
Text Label 5100 6050 0    50   ~ 0
DATA
Text Label 5100 5950 0    50   ~ 0
ENB
Text Label 4600 5950 2    50   ~ 0
CLK
Text Label 4600 6050 2    50   ~ 0
RsTx
Text Label 4600 6150 2    50   ~ 0
RsRx
$Comp
L power:GND #PWR0103
U 1 1
P 5100 6250
AR Path="/6234E2D9" Ref="#PWR0103"  Part="1" 
AR Path="/5F3B0B28/6234E2D9" Ref="#PWR?"  Part="1" 
F 0 "#PWR0103" H 5100 6000 50  0001 C CNN
F 1 "GND" H 5105 6077 50  0000 C CNN
F 2 "" H 5100 6250 50  0001 C CNN
F 3 "" H 5100 6250 50  0001 C CNN
	1    5100 6250
	0    -1   -1   0   
$EndComp
$Comp
L Connector_Generic:Conn_02x04_Odd_Even J3
U 1 1
P 4800 6050
F 0 "J3" H 4850 6367 50  0000 C CNN
F 1 "Conn_02x04_Odd_Even" H 4850 6276 50  0000 C CNN
F 2 "Connector_PinHeader_2.54mm:PinHeader_2x04_P2.54mm_Vertical" H 4800 6050 50  0001 C CNN
F 3 "~" H 4800 6050 50  0001 C CNN
	1    4800 6050
	1    0    0    -1  
$EndComp
$Comp
L SCUM:+VIN #PWR0104
U 1 1
P 7350 2050
F 0 "#PWR0104" H 7350 1900 50  0001 C CNN
F 1 "+VIN" H 7365 2223 50  0000 C CNN
F 2 "" H 7350 2050 50  0001 C CNN
F 3 "" H 7350 2050 50  0001 C CNN
	1    7350 2050
	1    0    0    -1  
$EndComp
Connection ~ 7350 2050
Wire Wire Line
	7350 2050 7450 2050
Text Label 2850 4200 2    50   ~ 0
GPIO8
Text Label 800  1900 2    50   ~ 0
GPIO8
Connection ~ 5100 3800
Wire Wire Line
	5100 3750 5100 3800
Wire Wire Line
	5100 3900 5100 3800
Connection ~ 7100 2400
Connection ~ 5100 3400
Connection ~ 5100 3500
Wire Wire Line
	5100 3500 5100 3400
Wire Wire Line
	5100 3600 5100 3500
$Comp
L SCUM:ADS1299-4PAG U4
U 1 1
P 5100 1800
F 0 "U4" H 6100 2187 60  0000 C CNN
F 1 "ADS1299-4PAG" H 6100 2081 60  0000 C CNN
F 2 "downloaded_libs:ADS1299-4PAG" H 6100 2040 60  0001 C CNN
F 3 "" H 5100 1800 60  0000 C CNN
	1    5100 1800
	1    0    0    -1  
$EndComp
$Comp
L power:GND #PWR0105
U 1 1
P 5100 2800
F 0 "#PWR0105" H 5100 2550 50  0001 C CNN
F 1 "GND" V 5105 2672 50  0000 R CNN
F 2 "" H 5100 2800 50  0001 C CNN
F 3 "" H 5100 2800 50  0001 C CNN
	1    5100 2800
	0    1    1    0   
$EndComp
$Comp
L SCUM:+VDDIO #PWR0106
U 1 1
P 1100 4400
F 0 "#PWR0106" H 1100 4250 50  0001 C CNN
F 1 "+VDDIO" H 1115 4573 50  0000 C CNN
F 2 "" H 1100 4400 50  0001 C CNN
F 3 "" H 1100 4400 50  0001 C CNN
	1    1100 4400
	-1   0    0    1   
$EndComp
$Comp
L power:PWR_FLAG #FLG0101
U 1 1
P 1100 4400
AR Path="/6222E42F" Ref="#FLG0101"  Part="1" 
AR Path="/5F3B0B28/6222E42F" Ref="#FLG?"  Part="1" 
F 0 "#FLG0101" H 1100 4475 50  0001 C CNN
F 1 "PWR_FLAG" H 1100 4573 50  0000 C CNN
F 2 "" H 1100 4400 50  0001 C CNN
F 3 "~" H 1100 4400 50  0001 C CNN
	1    1100 4400
	1    0    0    -1  
$EndComp
$Comp
L SCUM:+VDDIO #PWR0107
U 1 1
P 2800 3700
F 0 "#PWR0107" H 2800 3550 50  0001 C CNN
F 1 "+VDDIO" H 2815 3873 50  0000 C CNN
F 2 "" H 2800 3700 50  0001 C CNN
F 3 "" H 2800 3700 50  0001 C CNN
	1    2800 3700
	1    0    0    -1  
$EndComp
$Comp
L SCUM:+VBAT #PWR0108
U 1 1
P 3100 3700
F 0 "#PWR0108" H 3100 3550 50  0001 C CNN
F 1 "+VBAT" H 3115 3873 50  0000 C CNN
F 2 "" H 3100 3700 50  0001 C CNN
F 3 "" H 3100 3700 50  0001 C CNN
	1    3100 3700
	1    0    0    -1  
$EndComp
Wire Wire Line
	3100 3700 2800 3700
$Comp
L Device:R R1
U 1 1
P 3050 4200
F 0 "R1" V 2843 4200 50  0000 C CNN
F 1 "100k" V 2934 4200 50  0000 C CNN
F 2 "Resistor_SMD:R_0402_1005Metric" V 2980 4200 50  0001 C CNN
F 3 "~" H 3050 4200 50  0001 C CNN
	1    3050 4200
	0    1    1    0   
$EndComp
$Comp
L Device:R R2
U 1 1
P 3300 4350
F 0 "R2" H 3230 4304 50  0000 R CNN
F 1 "0.82" H 3230 4395 50  0000 R CNN
F 2 "Resistor_SMD:R_0402_1005Metric" V 3230 4350 50  0001 C CNN
F 3 "~" H 3300 4350 50  0001 C CNN
	1    3300 4350
	-1   0    0    1   
$EndComp
Wire Wire Line
	2850 4200 2900 4200
Wire Wire Line
	3200 4200 3300 4200
Text Label 3300 4200 0    50   ~ 0
uV
Text Label 5100 2900 2    50   ~ 0
uV
$Comp
L power:GND #PWR0109
U 1 1
P 3300 4500
F 0 "#PWR0109" H 3300 4250 50  0001 C CNN
F 1 "GND" H 3305 4327 50  0000 C CNN
F 2 "" H 3300 4500 50  0001 C CNN
F 3 "" H 3300 4500 50  0001 C CNN
	1    3300 4500
	1    0    0    -1  
$EndComp
Wire Notes Line
	6800 5250 4200 5250
Text Notes 4250 6700 0    50   ~ 0
Pin Headers
Text Notes 2600 3800 0    50   ~ 0
Voltage connections
Text Notes 1350 4100 0    50   ~ 0
Antenna
Text Notes 2600 4700 0    50   ~ 0
Voltage Divider
Wire Notes Line
	2550 3900 2550 4750
Wire Notes Line
	2550 4750 3550 4750
Wire Notes Line
	3550 4750 3550 3900
Wire Notes Line
	3550 3900 2550 3900
Wire Notes Line
	500  3550 1800 3550
Wire Notes Line
	1800 3550 1800 4100
Wire Notes Line
	1800 4100 500  4100
Wire Notes Line
	500  4100 500  3550
Wire Notes Line
	2550 3450 3400 3450
Wire Notes Line
	3400 3450 3400 3850
Wire Notes Line
	3400 3850 2550 3850
Wire Notes Line
	2550 3850 2550 3450
Wire Notes Line
	4150 4800 4150 6700
Wire Notes Line
	4150 6700 500  6700
Wire Notes Line
	500  6700 500  4800
Wire Notes Line
	500  8000 5300 8000
Wire Notes Line
	500  6750 500  8000
Wire Notes Line
	5300 6750 500  6750
Wire Notes Line
	5300 8000 5300 6750
Text Notes 5050 7950 0    50   ~ 0
LDO
Text Label 3300 7200 2    50   ~ 0
LDO_In1.8
Text Label 900  7100 2    50   ~ 0
LDO_In1.1
Text Label 4850 7200 0    50   ~ 0
LDO_Out1.8
Text Label 2500 7100 0    50   ~ 0
LDO_Out1.1
Connection ~ 3450 7200
Wire Wire Line
	3300 7200 3450 7200
Wire Wire Line
	3300 7250 3300 7200
Wire Wire Line
	3300 7750 3300 7550
Wire Wire Line
	900  7450 900  7600
Connection ~ 1100 7100
Wire Wire Line
	900  7100 1100 7100
Wire Wire Line
	900  7150 900  7100
Wire Wire Line
	2500 7200 2500 7100
Connection ~ 2500 7600
Wire Wire Line
	2500 7600 2500 7500
Connection ~ 4850 7700
Wire Wire Line
	4850 7600 4850 7700
Wire Wire Line
	4850 7300 4850 7200
$Comp
L Device:C C21
U 1 1
P 4850 7450
F 0 "C21" V 4600 7450 50  0000 C CNN
F 1 "1u" V 4700 7450 50  0000 C CNN
F 2 "Capacitor_SMD:C_0402_1005Metric" H 4888 7300 50  0001 C CNN
F 3 "~" H 4850 7450 50  0001 C CNN
	1    4850 7450
	-1   0    0    1   
$EndComp
$Comp
L Device:C C13
U 1 1
P 2500 7350
F 0 "C13" V 2250 7350 50  0000 C CNN
F 1 "1u" V 2350 7350 50  0000 C CNN
F 2 "Capacitor_SMD:C_0402_1005Metric" H 2538 7200 50  0001 C CNN
F 3 "~" H 2500 7350 50  0001 C CNN
	1    2500 7350
	-1   0    0    1   
$EndComp
$Comp
L Device:C C14
U 1 1
P 3300 7400
F 0 "C14" V 3050 7400 50  0000 C CNN
F 1 "1u" V 3150 7400 50  0000 C CNN
F 2 "Capacitor_SMD:C_0402_1005Metric" H 3338 7250 50  0001 C CNN
F 3 "~" H 3300 7400 50  0001 C CNN
	1    3300 7400
	1    0    0    -1  
$EndComp
$Comp
L Device:C C5
U 1 1
P 900 7300
F 0 "C5" V 650 7300 50  0000 C CNN
F 1 "1u" V 750 7300 50  0000 C CNN
F 2 "Capacitor_SMD:C_0402_1005Metric" H 938 7150 50  0001 C CNN
F 3 "~" H 900 7300 50  0001 C CNN
	1    900  7300
	1    0    0    -1  
$EndComp
$Comp
L power:GND #PWR022
U 1 1
P 3300 7750
F 0 "#PWR022" H 3300 7500 50  0001 C CNN
F 1 "GND" H 3305 7577 50  0000 C CNN
F 2 "" H 3300 7750 50  0001 C CNN
F 3 "" H 3300 7750 50  0001 C CNN
	1    3300 7750
	1    0    0    -1  
$EndComp
$Comp
L power:GND #PWR013
U 1 1
P 900 7600
F 0 "#PWR013" H 900 7350 50  0001 C CNN
F 1 "GND" H 905 7427 50  0000 C CNN
F 2 "" H 900 7600 50  0001 C CNN
F 3 "" H 900 7600 50  0001 C CNN
	1    900  7600
	1    0    0    -1  
$EndComp
$Comp
L power:GND #PWR021
U 1 1
P 2500 7600
F 0 "#PWR021" H 2500 7350 50  0001 C CNN
F 1 "GND" H 2505 7427 50  0000 C CNN
F 2 "" H 2500 7600 50  0001 C CNN
F 3 "" H 2500 7600 50  0001 C CNN
	1    2500 7600
	1    0    0    -1  
$EndComp
$Comp
L power:GND #PWR033
U 1 1
P 4850 7700
F 0 "#PWR033" H 4850 7450 50  0001 C CNN
F 1 "GND" H 4855 7527 50  0000 C CNN
F 2 "" H 4850 7700 50  0001 C CNN
F 3 "" H 4850 7700 50  0001 C CNN
	1    4850 7700
	1    0    0    -1  
$EndComp
Wire Wire Line
	1100 7100 1100 7200
Wire Wire Line
	3450 7200 3450 7300
NoConn ~ 1100 7400
NoConn ~ 3450 7500
$Comp
L SCUM:TPS7A0518PDBVT U5
U 1 1
P 4150 7500
F 0 "U5" H 4150 8070 50  0000 C CNN
F 1 "TPS7A0518PDBVT" H 4150 7979 50  0000 C CNN
F 2 "downloaded_libs:SOT95P280X145-5N" H 4150 7500 50  0001 L BNN
F 3 "" H 4150 7500 50  0001 L BNN
F 4 "SOT95P280X145-5N" H 4150 7500 50  0001 L BNN "Package"
F 5 "Texas Instruments" H 4150 7500 50  0001 L BNN "Manufacturer"
	1    4150 7500
	1    0    0    -1  
$EndComp
$Comp
L SCUM:TLV70311DBVR U3
U 1 1
P 1800 7400
F 0 "U3" H 1800 7970 50  0000 C CNN
F 1 "TLV70311DBVR" H 1800 7879 50  0000 C CNN
F 2 "downloaded_libs:SOT95P280X145-5N" H 1800 7400 50  0001 L BNN
F 3 "" H 1800 7400 50  0001 L BNN
F 4 "SOT95P280X145-5N" H 1800 7400 50  0001 L BNN "Package"
F 5 "Texas Instruments" H 1800 7400 50  0001 L BNN "Manufacturer"
	1    1800 7400
	1    0    0    -1  
$EndComp
$Comp
L SCUM:+VEXT #PWR0112
U 1 1
P 5900 6300
F 0 "#PWR0112" H 5900 6150 50  0001 C CNN
F 1 "+VEXT" V 5915 6428 50  0000 L CNN
F 2 "" H 5900 6300 50  0001 C CNN
F 3 "" H 5900 6300 50  0001 C CNN
	1    5900 6300
	0    -1   -1   0   
$EndComp
$Comp
L SCUM:+VEXT #PWR0113
U 1 1
P 7350 5800
F 0 "#PWR0113" H 7350 5650 50  0001 C CNN
F 1 "+VEXT" H 7365 5973 50  0000 C CNN
F 2 "" H 7350 5800 50  0001 C CNN
F 3 "" H 7350 5800 50  0001 C CNN
	1    7350 5800
	1    0    0    -1  
$EndComp
$Comp
L power:GND #PWR0115
U 1 1
P 7350 6100
AR Path="/623A5691" Ref="#PWR0115"  Part="1" 
AR Path="/5F3B0B28/623A5691" Ref="#PWR?"  Part="1" 
F 0 "#PWR0115" H 7350 5850 50  0001 C CNN
F 1 "GND" H 7355 5927 50  0000 C CNN
F 2 "" H 7350 6100 50  0001 C CNN
F 3 "" H 7350 6100 50  0001 C CNN
	1    7350 6100
	1    0    0    -1  
$EndComp
Text Notes 6900 6700 0    50   ~ 0
Step-Up Converter
Connection ~ 5900 5800
Wire Wire Line
	5900 5700 5900 5800
Wire Notes Line
	6800 6750 5350 6750
Wire Notes Line
	5350 6750 5350 6700
Wire Notes Line
	5350 6700 4200 6700
$Comp
L power:GND #PWR0116
U 1 1
P 6400 5700
AR Path="/623C8BD9" Ref="#PWR0116"  Part="1" 
AR Path="/5F3B0B28/623C8BD9" Ref="#PWR?"  Part="1" 
F 0 "#PWR0116" H 6400 5450 50  0001 C CNN
F 1 "GND" V 6405 5527 50  0000 C CNN
F 2 "" H 6400 5700 50  0001 C CNN
F 3 "" H 6400 5700 50  0001 C CNN
	1    6400 5700
	0    -1   -1   0   
$EndComp
Wire Notes Line
	6800 5250 6800 6750
Wire Notes Line
	4200 5250 4200 6700
Wire Notes Line
	4200 5200 4200 1350
Wire Notes Line
	7950 5200 7950 1350
Wire Wire Line
	5900 5800 5900 5900
$Comp
L SCUM:+VIN #PWR0110
U 1 1
P 5900 6200
F 0 "#PWR0110" H 5900 6050 50  0001 C CNN
F 1 "+VIN" V 5900 6400 50  0000 C CNN
F 2 "" H 5900 6200 50  0001 C CNN
F 3 "" H 5900 6200 50  0001 C CNN
	1    5900 6200
	0    -1   -1   0   
$EndComp
$Comp
L Connector_Generic:Conn_02x13_Odd_Even J1
U 1 1
P 6100 6100
F 0 "J1" H 6150 6917 50  0000 C CNN
F 1 "Conn_02x13_Odd_Even" H 6150 6826 50  0000 C CNN
F 2 "Connector_PinHeader_2.54mm:PinHeader_2x13_P2.54mm_Vertical" H 6100 6100 50  0001 C CNN
F 3 "~" H 6100 6100 50  0001 C CNN
	1    6100 6100
	1    0    0    -1  
$EndComp
Text Label 6400 6200 0    50   ~ 0
5V
Wire Wire Line
	5900 5900 5900 6000
Connection ~ 5900 5900
Wire Wire Line
	5900 6000 5900 6100
Connection ~ 5900 6000
$Comp
L Device:C C22
U 1 1
P 7150 5950
F 0 "C22" H 7035 5904 50  0000 R CNN
F 1 "3.3u" H 7035 5995 50  0000 R CNN
F 2 "Capacitor_SMD:C_0402_1005Metric" H 7188 5800 50  0001 C CNN
F 3 "~" H 7150 5950 50  0001 C CNN
	1    7150 5950
	1    0    0    -1  
$EndComp
Wire Wire Line
	7250 6350 7250 6300
Wire Wire Line
	7250 6000 7250 5950
$Comp
L power:GND #PWR0111
U 1 1
P 9050 6450
AR Path="/6244F5DD" Ref="#PWR0111"  Part="1" 
AR Path="/5F3B0B28/6244F5DD" Ref="#PWR?"  Part="1" 
F 0 "#PWR0111" H 9050 6200 50  0001 C CNN
F 1 "GND" H 9055 6277 50  0000 C CNN
F 2 "" H 9050 6450 50  0001 C CNN
F 3 "" H 9050 6450 50  0001 C CNN
	1    9050 6450
	1    0    0    -1  
$EndComp
$Comp
L Device:C C24
U 1 1
P 9300 5900
F 0 "C24" H 9185 5854 50  0000 R CNN
F 1 "0.1u" H 9185 5945 50  0000 R CNN
F 2 "Capacitor_SMD:C_0402_1005Metric" H 9338 5750 50  0001 C CNN
F 3 "~" H 9300 5900 50  0001 C CNN
	1    9300 5900
	1    0    0    -1  
$EndComp
$Comp
L Device:C C23
U 1 1
P 9050 6300
F 0 "C23" H 8935 6254 50  0000 R CNN
F 1 "10u" H 8935 6345 50  0000 R CNN
F 2 "Capacitor_SMD:C_0402_1005Metric" H 9088 6150 50  0001 C CNN
F 3 "~" H 9050 6300 50  0001 C CNN
	1    9050 6300
	1    0    0    -1  
$EndComp
Wire Wire Line
	9050 6100 8950 6100
Wire Notes Line
	6850 6750 6850 5450
Text Label 9150 6150 0    50   ~ 0
5V
$Comp
L SCUM:LTC1517ES5-5-TRPBF U7
U 1 1
P 7350 5900
F 0 "U7" H 8150 6287 60  0000 C CNN
F 1 "LTC1517ES5-5-TRPBF" H 8150 6181 60  0000 C CNN
F 2 "SCUM:LTC1517ES5-5-TRPBF" H 8150 6140 60  0001 C CNN
F 3 "" H 7350 5900 60  0000 C CNN
	1    7350 5900
	1    0    0    -1  
$EndComp
Wire Wire Line
	7150 6100 7350 6100
Wire Wire Line
	7350 6000 7350 6100
Connection ~ 7350 6100
Wire Wire Line
	7350 5900 7350 5800
Wire Wire Line
	7150 5800 7350 5800
Connection ~ 7350 5800
Wire Wire Line
	9300 6050 8950 6050
Wire Wire Line
	8950 6050 8950 6000
Wire Wire Line
	8950 5900 8950 5750
Wire Wire Line
	8950 5750 9300 5750
Wire Wire Line
	9050 6150 9150 6150
Wire Wire Line
	9050 6100 9050 6150
Connection ~ 9050 6150
Wire Notes Line
	9400 5450 9400 6750
Wire Notes Line
	6850 5450 9400 5450
Wire Notes Line
	6850 6750 9400 6750
$EndSCHEMATC
